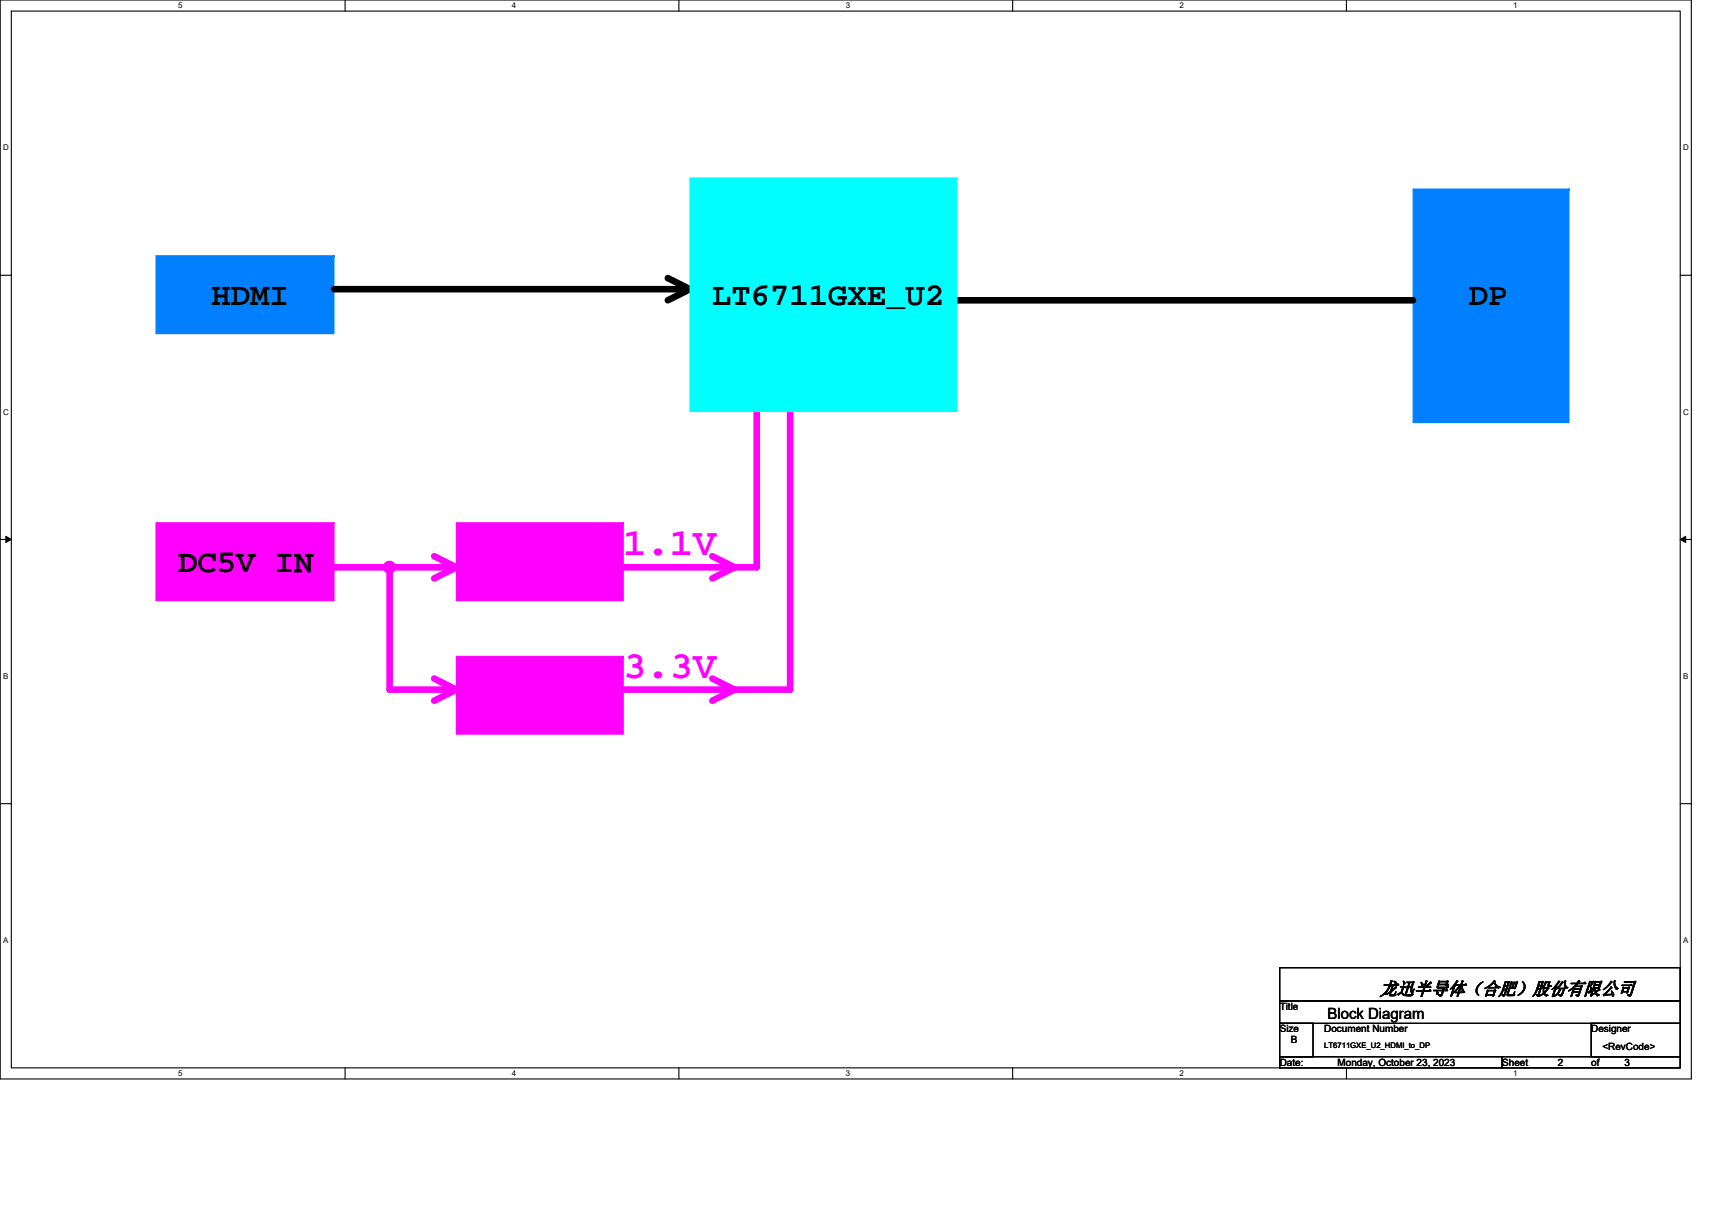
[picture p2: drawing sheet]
<svg xmlns="http://www.w3.org/2000/svg" width="297mm" height="210mm" viewBox="0 0 297 210" stroke-linecap="round" stroke-linejoin="round" font-family="sans-serif">
<path d="M0 0h293.5v187.2h-293.5zM2 1.9h289.5v183.4h-289.5z" fill="none" stroke="#000" stroke-width=".19"/>
<g fill="#fff">
<path d="M30.9 .2h.8v1.6h-.8z"/>
<path d="M30.9 185.5h.8v1.6h-.8z"/>
</g>
<path d="M59.9 0v1.9M59.9 185.3v1.9" fill="none" stroke="#000" stroke-width=".19"/>
<g fill="#fff">
<path d="M88.8 .2h.8v1.6h-.8z"/>
<path d="M88.8 185.5h.8v1.6h-.8z"/>
</g>
<path d="M117.8 0v1.9M117.8 185.3v1.9" fill="none" stroke="#000" stroke-width=".19"/>
<g fill="#fff">
<path d="M146.7 .2h.8v1.6h-.8z"/>
<path d="M146.7 185.5h.8v1.6h-.8z"/>
</g>
<path d="M175.7 0v1.9M175.7 185.3v1.9" fill="none" stroke="#000" stroke-width=".19"/>
<g fill="#fff">
<path d="M204.7 .2h.7v1.6h-.7z"/>
<path d="M204.7 185.5h.7v1.6h-.7z"/>
</g>
<path d="M233.6 0v1.9M233.6 185.3v1.9" fill="none" stroke="#000" stroke-width=".19"/>
<g fill="#fff">
<path d="M262.6 .2h.7v1.6h-.7z"/>
<path d="M262.6 185.5h.7v1.6h-.7z"/>
<path d="M.5 24.8h1v1.6h-1z"/>
<path d="M292 24.8h1v1.6h-1z"/>
<path d="M.5 70.7h1v1.5h-1z"/>
<path d="M292 70.7h1v1.5h-1z"/>
</g>
<path d="M0 47.8h2M291.5 47.8h2" fill="none" stroke="#000" stroke-width=".19"/>
<g fill="#fff">
<path d="M.5 116.5h.9v1.6h-.9z"/>
<path d="M292 116.5h.9v1.6h-.9z"/>
</g>
<path d="M0 93.6h2M291.5 93.6h2" fill="none" stroke="#000" stroke-width=".19"/>
<path d="M1 93.1l1 .5-1 .5zM291.5 93.6l1-.5v1z" fill="#000" stroke="#000" stroke-width=".17"/>
<g fill="#fff">
<path d="M.5 162.4h.9v1.5h-.9z"/>
<path d="M292 162.4h.9v1.5h-.9z"/>
</g>
<path d="M0 139.5h2M291.5 139.5h2M222 167.9h69.5v5.8h-69.5zM222 173.7h69.5v3.9h-69.5zM222 177.6h5.8v5.8h-5.8zM276.1 177.6h15.4v5.8h-15.4zM222 183.4h38.6v1.9h-38.6zM260.6 183.4h30.9v1.9h-30.9z" fill="none" stroke="#000" stroke-width=".19"/>
<g fill="#0080ff" stroke="#0080ff" stroke-width=".19">
<path d="M27.1 44.4v13.5h30.9v-13.5z" fill-rule="evenodd"/>
<path d="M245.2 32.8v40.5h27v-40.5z" fill-rule="evenodd"/>
</g>
<path d="M58 50.2h61.7M115.9 48.3l3.8 1.9M119.7 50.2l-3.8 1.9M166 52.1h79.2" fill="none" stroke="#000" stroke-width="1.1"/>
<g fill="#f0f" stroke="#f0f" stroke-width=".19">
<path d="M27.1 90.7v13.5h30.9v-13.5z" fill-rule="evenodd"/>
<path d="M79.2 90.7v13.5h28.9v-13.5z" fill-rule="evenodd"/>
<path d="M79.2 113.9v13.5h28.9v-13.5z" fill-rule="evenodd"/>
</g>
<g fill="none" stroke="#f0f" stroke-width="1.1">
<path d="M131.3 71.4v27h-23.2M137.1 71.4v48.3h-29M58 98.4h21.2M67.6 98.4v21.3h11.6M75.3 96.5l3.9 1.9M79.2 98.4l-3.9 2M123.6 96.5l3.8 1.9-3.8 2M75.3 117.8l3.9 1.9M79.2 119.7l-3.9 1.9M123.6 117.8l3.8 1.9-3.8 1.9"/>
<circle cx="67.6" cy="98.4" r=".57"/>
</g>
<path d="M119.7 30.9v40.5h46.3v-40.5z" fill-rule="evenodd" fill="#0ff" stroke="#0ff" stroke-width=".19"/>
<g font-size="6.8" fill="#f0f">
<text x="108.1" y="96.4">1.1V</text>
<text x="108.1" y="117.6">3.3V</text>
</g>
<g font-size="5.6">
<text x="36.7" y="52.9">HDMI</text>
<text x="123.6" y="52.9">LT6711GXE_U2</text>
<text x="254.8" y="52.9">DP</text>
<text x="30.9" y="99.3">DC5V IN</text>
</g>
<text font-size="3.2" x="239.4" y="172.7">龙迅半导体（合肥）股份有限公司</text>
<text font-size="2.7" x="230.3" y="176.9">Block Diagram</text>
<g font-size="1.7">
<text x="222" y="175.3">Title</text>
<text x="222" y="179.1">Size</text>
<text x="229.8" y="179.1">Document Number</text>
<text x="276.1" y="179.1">Designer</text>
<text x="222" y="184.9">Date:</text>
<text x="224" y="181.1">B</text>
<text x="232.1" y="184.9">Monday, October 23, 2023</text>
<text x="260.6" y="184.9">Sheet</text>
<text x="270.3" y="184.9">2</text>
<text x="276.1" y="184.9">of</text>
<text x="278" y="182.2">&lt;RevCode&gt;</text>
<text x="281.9" y="184.9">3</text>
</g>
<g font-size="1.4">
<text x="30.9" y="1.5">5</text>
<text x="88.8" y="1.5">4</text>
<text x="146.7" y="1.5">3</text>
<text x="204.7" y="1.5">2</text>
<text x="262.6" y="1.5">1</text>
<text x=".5" y="26.1">D</text>
<text x="292" y="26.1">D</text>
<text x=".5" y="71.9">C</text>
<text x="292" y="71.9">C</text>
<text x=".5" y="117.8">B</text>
<text x="292" y="117.8">B</text>
<text x=".5" y="163.6">A</text>
<text x="292" y="163.6">A</text>
<text x="30.9" y="186.8">5</text>
<text x="88.8" y="186.8">4</text>
<text x="146.7" y="186.8">3</text>
<text x="204.7" y="186.8">2</text>
<text x="262.6" y="186.8">1</text>
</g>
<text font-size="1.3" x="229.8" y="181.9">LT6711GXE_U2_HDMI_to_DP</text>
</svg>
